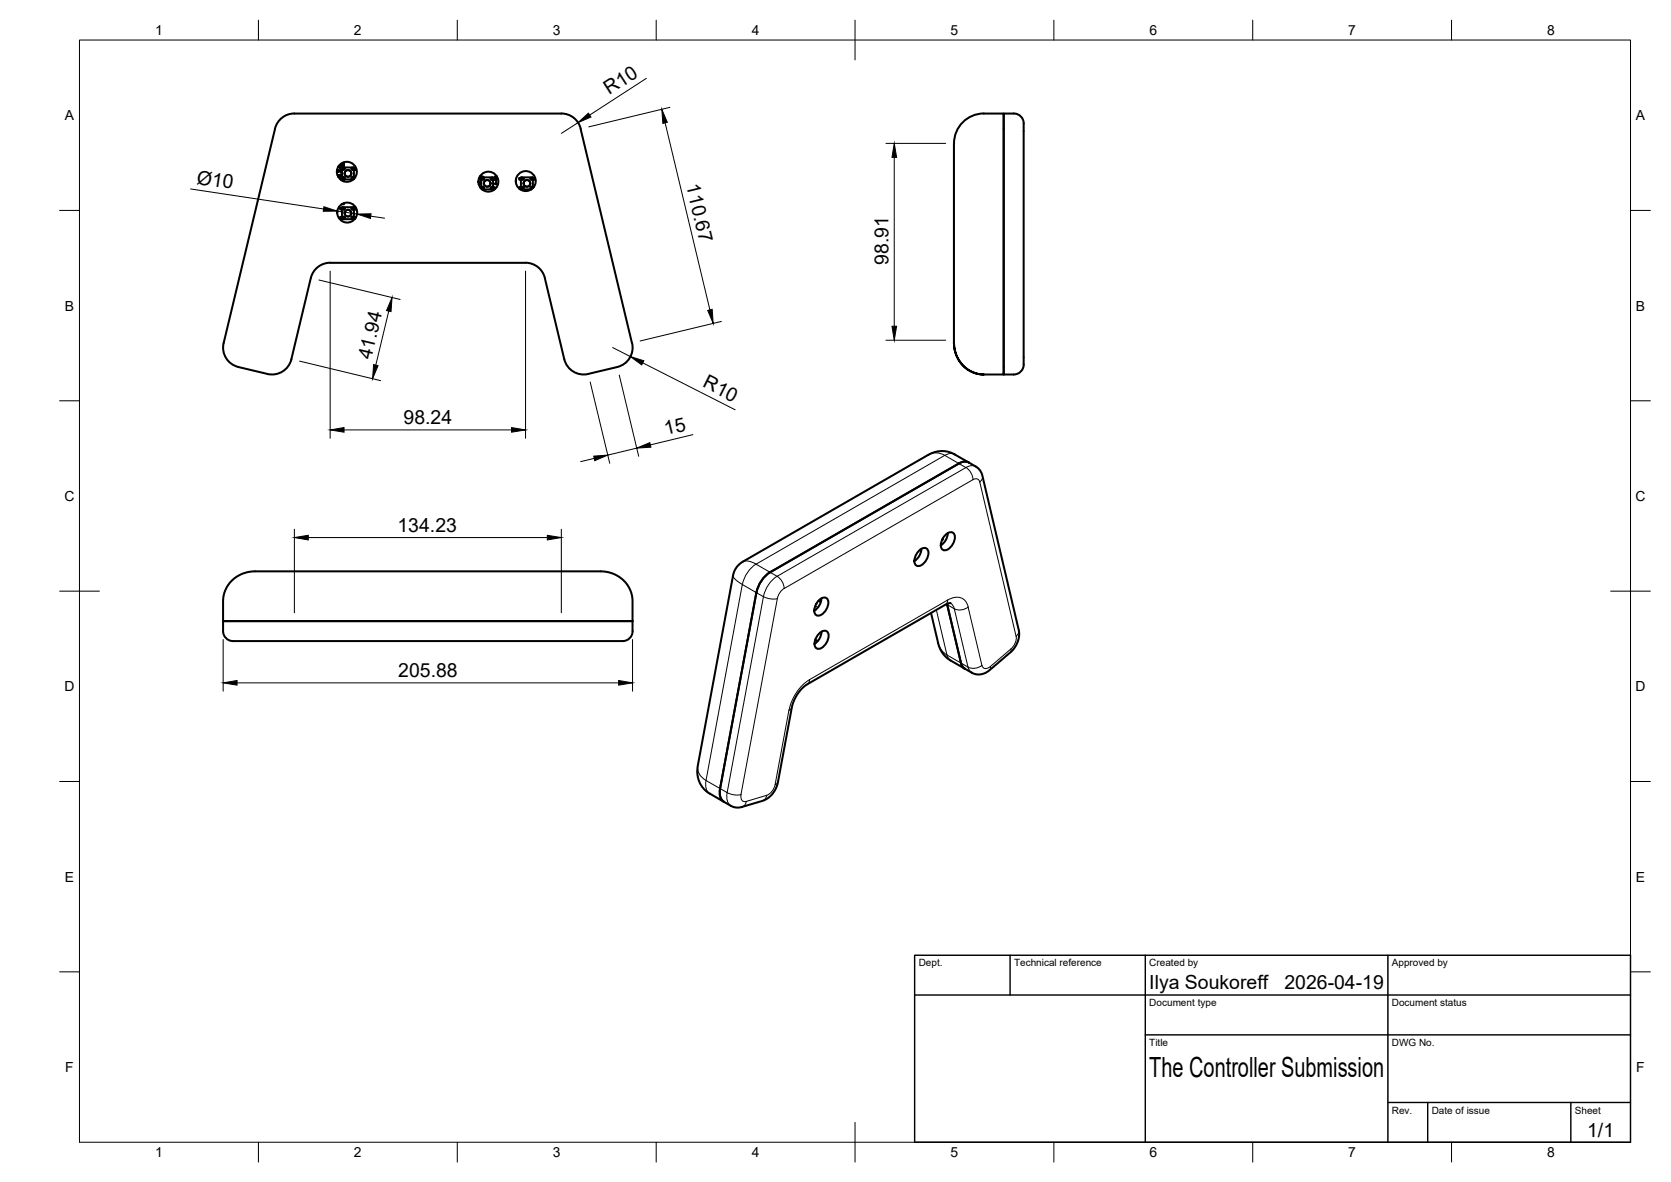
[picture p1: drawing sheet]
<svg xmlns="http://www.w3.org/2000/svg" width="420mm" height="297mm" viewBox="0 0 420 297" stroke-linecap="round" stroke-linejoin="round" font-family="sans-serif">
<!-- layer: Visible -->
<g fill="none" stroke="#000" stroke-width=".51">
<path d="M146 32.4l12.9 53.8a5 5 0 0 1-3.7 6l-7.3 1.8a5 5 0 0 1-6-3.7l-4.9-20.4M146 32.4a5 5 0 0 0-4.9-3.9h-67.1a5 5 0 0 0-4.8 3.9l-13 53.8a5 5 0 0 0 3.7 6l7.3 1.8M84.8 42.8l-.1 .3M84.8 42.7v.5h-.1M84.9 42.7l.1 .1 .3-.1-.1 .5zM85 44.3l-.1-.3 .2 .2 .2-.2-.1 .2 .1 .3-.2-.2-.1 .1M85 42.9h.2l-.1 .2zM85.1 41.9h-.1M85.3 41.6v.3l-.1-.2M85.6 42.3h.4l-.1 .3M85.6 52.3h.4l-.1 .3M85.6 42.6l-.1 .5 .5 .3"/>
<path d="M85.9 45.3l.2 .1M85.9 42.6h.1M85.9 44.6l.1 .3h-.4M85.9 44.6h.1M85.9 44.6h-.3v.3h.3M85.9 52.6h.1M85.9 54.6l.1 .3h-.4M85.9 54.6h.1M85.9 54.6h-.3v.3h.3M85.9 42.3h-.3v.3h.3M85.9 52.3h-.3v.3h.3M86 42.1v2.9"/>
<path d="M86 44l-.3 .2 .3 .2M86 42.7l-.3 .2 .3 .2M86 45l-.4 .1M86 43.7l-.5 .3 .2 .6M86 45l2.9 .1M86 52.1h3v3h-3zM86.1 42.1h2.8M86.1 42.1h-.1M86.2 45.1l.2 .4M86.4 40.8l.1 1.3M86.5 51.1v.2h-.6M86.5 45.1v.5"/>
<path d="M88.9 42.1h.1M89 42.3h.1M89 44.9h.1M89 44.6h.1M89 52.3h.1M89 54.9h.3h-.2M89 54.6h.1M89 54.9h.1M89 42.6h.4M89 52.6h.4M89 42.1v2.9M89 54.9h.3"/>
<path d="M89.1 42.3l-.1 .3M89.1 52.3l-.1 .3M89.1 42.3h.3v.3M89.1 52.3h.3v.3M89.1 54.6h.3v.2M89.1 44.6h.2M89.1 44.6v.2M89.1 54.6v.3M120.3 45.8h.7M120.4 46.3h.6M120.5 44.8h.1M120.6 44.8h.4l-.1 .3"/>
<path d="M120.7 47.1h.3M120.7 44.3l1 .3M120.9 45.1h.1M120.9 47.1v.2M120.9 44.8h-.3v.3h.3M124 44.8h.1M124 47.4h.4zM124 47.1h.1M124 44.6v2.9M124 44.6h-3v2.8M124 47.5l-2.8 .1M124 45.1h.4"/>
<path d="M124 47.4h.3M124.1 44.8l-.1 .3h.4M124.1 44.8h.3v.3M124.1 47.1h.3v.3M124.1 47.1v.3M124.7 44.4h-.3v.1h.3M124.7 46.1h-.3v.2h.3M124.7 44.3h.2M124.8 46.3h.4M124.8 44.3l-.1 2M129.8 45v1M130.6 44.8h.4l-.1 .3"/>
<path d="M130.9 45.1h.1M130.9 47.1l.1 .3h-.4M130.9 47.1h.1M130.9 47.1h-.3v.3h.3M130.9 44.8h-.3v.3h.3M133.7 47.5l-.4-.4 .3-.2 .4 .4v-2.7h-3v2.9l2.6 .1M134 44.8h.1M134 47.1h.2M134 45.1h.4M134.1 44.8l-.1 .3h.4M134.1 44.8h.3v.3M134.1 47.1h.1"/>
<path d="M78.1 69.9l-4.8 20.4M83 66h49.1M83 66a5 5 0 0 0-4.8 3.9M132.1 66a5 5 0 0 1 4.9 3.9M73.3 90.3a5 5 0 0 1-6.1 3.7M239.9 86.1v-50.1a7.5 7.5 0 0 1 7.5-7.5h5v65.6a4.9 4.9 0 0 0 4.1-.5 2.41 2.41 0 0 0 .9-2v-59.7a2.73 2.73 0 0 0-2.5-3.4h-2.5v65.6l-6.2-.1-1.5-.4-1.5-.8-1.5-1.4-1-1.5-.6-1.9-.2-1.9 .1 1.5 .5 1.7 .7 1.3 .9 1.2 1.1 1 1.5 .8 1.5 .4 1.2 .1M241.1 116.5l-47.5 27.3M243.6 116.2a2.41 2.41 0 0 0-2.5 .3M231.2 138.3a1.26 1.26 0 0 1 1.7-.5 1.26 1.26 0 0 1 .5 1.7 3.3 3.3 0 0 1-2.6 2.8 1.57 1.57 0 0 1-.7-2.5zM231.7 137.9a3.9 3.9 0 0 1-1.8 3.1M237.1 135.3l-.2 .4M237.1 135.4v.1"/>
<path d="M237.1 135.5l-.2 .1M237.9 134.3a1.26 1.26 0 0 1 1.7-.5 1.26 1.26 0 0 1 .4 1.8 3.3 3.3 0 0 1-2.6 2.7 1.57 1.57 0 0 1-.6-2.4zM238.3 134a3.9 3.9 0 0 1-1.8 3M56.1 156.1v-5.9l.3-1.2 .6-1.4 1-1.4 1.8-1.4 1.7-.8 2.3-.4 88.5 .1 1.6 .4 1.9 .9 1.3 1.2 1.1 1.4 .5 1.4 .3 1.2v5.9M56.1 156.1h102.9M56.1 156.1a4.9 4.9 0 0 0 .5 4.1 2.51 2.51 0 0 0 2.1 .9h97.8M159 156.1a4.8 4.8 0 0 1-.5 4.1 2.5 2.5 0 0 1-1.9 .9M190.2 148.9l-9.1 49.3a3 3 0 0 0 .9 3.3M193.6 143.8a7.9 7.9 0 0 0-3.4 5.1M204.8 153.1l.2 .2M205.2 151.9h.1M205.3 151.8h.1"/>
<path d="M205.3 151.8h-.1M205.8 151l.6 .3M206 150.7a1.26 1.26 0 0 1 1.8-.4 1.26 1.26 0 0 1 .4 1.7 3.3 3.3 0 0 1-2.6 2.7 1.57 1.57 0 0 1-.6-2.4zM206.1 159.1a1.26 1.26 0 0 1 1.7-.5 1.26 1.26 0 0 1 .5 1.7 3.3 3.3 0 0 1-2.6 2.8 1.57 1.57 0 0 1-.7-2.5zM206.5 150.4a3.9 3.9 0 0 1-1.7 3.1M206.6 158.7a3.9 3.9 0 0 1-1.8 3.1M238.1 151.7l3.5 14.9 .3 .7 .7 .7M239 151.6l-1.3 .3-34.8 20.1-1.5 1.2-1.4 2-.9 2.6-3.6 19.4-1 1.9-1.4 1.5-1.4 .7-5.2 1.5-1.7 .1-1-.4-5.7-3.3-1.5-1.4-.6-1-.5-1.4-.2-1.3 .1-1.6 8.9-48 1-2 1.5-1.3 46.6-26.9 1.9-.8 1.9-.1 2.4 .6 5.8 3.2 .9 .9 .6 1.1 9.3 39.2v1.5l-.2 1.1-.6 1.3-.8 1.1-6 5.2-1.9 .8h-1.5l-6.4-3.6-1.7-1.5-1.2-2.4-1.8-7.8M205 160.7l.6 .4"/>
<circle cx="85.9" cy="41.6" r=".2"/>
<circle cx="85.9" cy="41.6" r=".46"/>
<circle cx="86.3" cy="54.7" r=".31"/>
<circle cx="86.3" cy="52.4" r=".31"/>
<circle cx="86.3" cy="44.7" r=".31"/>
<circle cx="86.3" cy="42.4" r=".31"/>
<circle cx="87.2" cy="43.2" r="2.51"/>
<circle cx="87.3" cy="53.4" r="2.51"/>
<circle cx="87.5" cy="53.6" r=".84"/>
<circle cx="87.5" cy="43.6" r=".84"/>
<circle cx="88.6" cy="42.4" r=".31"/>
<circle cx="88.6" cy="44.7" r=".31"/>
<circle cx="88.6" cy="52.4" r=".31"/>
<circle cx="88.6" cy="54.7" r=".31"/>
<circle cx="121.3" cy="44.9" r=".31"/>
<circle cx="121.4" cy="47.2" r=".31"/>
<circle cx="122.5" cy="46.1" r=".84"/>
<circle cx="122.8" cy="45.7" r="2.51"/>
<circle cx="123.6" cy="44.9" r=".31"/>
<circle cx="123.6" cy="47.2" r=".31"/>
<circle cx="131.3" cy="44.9" r=".31"/>
<circle cx="131.3" cy="47.2" r=".31"/>
<circle cx="132.2" cy="45.5" r="2.51"/>
<circle cx="132.5" cy="46.1" r=".84"/>
<circle cx="133.6" cy="44.9" r=".31"/>
</g>
<!-- layer: Visible Narrow -->
<g fill="none" stroke="#000" stroke-width=".25">
<path d="M233.4 114.3a4 4 0 0 1 4.2 .1M237.6 114.4l-47.5 27.4M237.6 114.4l5.3 3.1M240.1 114.2a2.41 2.41 0 0 0-2.5 .2M242.9 117.5l-47.5 27.3-5.3-3M242.9 117.5a3.9 3.9 0 0 1 1.8 3M245.4 117.2a2.41 2.41 0 0 0-2.5 .3M247 119.5v.7l-.6 .9M236.6 136.3l.2 .6M237 135.3l-.1 .3M244.6 120.6l-47.4 27.3a3.9 3.9 0 0 0-1.8-3.1M244.6 120.5a1.06 1.06 0 0 1 1.8 .6"/>
<path d="M246.4 121.1l9.1 38.8M186.6 146.9l5.4 3.1-9.2 49.2-5.3-3.1zM186.8 141.2a3.6 3.6 0 0 1 3.3 .6M190.1 141.8a7.9 7.9 0 0 0-3.4 5.1l-1.4-.9a1.89 1.89 0 0 1-1-1.4M195.4 144.8a7.9 7.9 0 0 0-3.4 5.1l1.7 .6 1.8-.1 .6-1.5 1.1-1M195.5 150.5l-9.2 49.2M204.7 153.4h.1M205 152.3l.7 .3M205.7 151.1l.6 .3M235.4 153.3l2.7 11.3M238 151.8l1.9 1.2M238.3 150.8l-34.8 20"/>
<path d="M238.3 150.8l-.2 .7-.3 .4M238.3 150.8a3.1 3.1 0 0 1 5.1 1.7M239 151.6l.5 .4 .4 1M239.9 153l3.5 14.6M243.4 152.5l3.5 14.7M243.4 152.5a3.3 3.3 0 0 1-3.5 .5M256.2 158.3v.6l-.7 1a3.7 3.7 0 0 1-1.3 3.2l-.1 .9M198.4 178.5l-3.5 18.6M199.1 177.9l-.7 .6M203.5 170.8l-.1 .7-.4 .4M203.6 170.8a11.9 11.9 0 0 0-5.2 7.7M235.9 161.6l.8 1.7 1.4 1.3"/>
<path d="M238.1 164.6l.5 1 .4 .4M238.1 164.6l5.3 3M243.4 167.7l.5 .9 .5 .5M246.9 167.2a1.17 1.17 0 0 0 1 .9 1.17 1.17 0 0 0 1.1-.6l-.1 .9M246.9 167.2a3.3 3.3 0 0 1-3.5 .4M254.2 163.1l-5.2 4.4M175.5 192.4a3.5 3.5 0 0 0 2 3.7M177.5 196.1a3 3 0 0 0 1 3.3M186.3 199.7a1.18 1.18 0 0 0 .1 1.3 1.18 1.18 0 0 0 1.2 .4M186.3 199.7l-1.7 .1-1.8-.6a3 3 0 0 0 1 3.3M192.8 199.9l-5.2 1.5M192.8 199.9l-.3 .7-.8 .6"/>
<path d="M194.9 197.1a3.7 3.7 0 0 1-2.1 2.8M195.6 196.6l-.7 .5M187.6 201.4l-.2 .8-.8 .6"/>
</g>
<!-- layer: BORDER -->
<g fill="none" stroke="#000" stroke-width=".25">
<path d="M20 10.1h390v276.9h-390zM65 5.1v5M115 5.1v5M165 5.1v5M215 5.1v10M265 5.1v5M315 5.1v5M365 5.1v5M15 52.9h5M410 52.9h5M15 100.7h5M410 100.7h5"/>
<path d="M15 148.6h10M405 148.6h10M15 196.4h5M410 196.4h5M15 244.2h5M410 244.2h5M65 287v5M115 287v5M165 287v5M215 282.1v9.9M265 287v5M315 287v5"/>
<path d="M365 287v5"/>
</g>
<!-- layer: TITLEBLOCK -->
<path d="M230 240.1h180v46.9h-180zM230 250h180M254 240.1v9.9M288 240.1v46.9M349 240.1v46.9M288 260.1h122M349 277.1h61M359 277.1v9.9M395 277.1v9.9" fill="none" stroke="#000" stroke-width=".36"/>
<!-- layer: FD_Dimensions -->
<g fill="none" stroke="#000" stroke-width=".25">
<path d="M162.5 19.7l-14.2 9.2M145.3 30.8l-4.2 2.7M167.2 30.9l11.3 47M168.4 27l-20.4 4.9M222.8 36h15M224.9 39.5v42.5M47.9 47.5l33.5 5M84.8 53.1l5 .7M93.2 54.3l3.5 .5M80.2 70.4l20.4 4.9M83 68.1v42M97.7 78.2l-3.2 13.6"/>
<path d="M132.1 68.1v42M75.3 90.7l20.4 5M148.4 96l4.9 20.4M154.1 87.3l4.4 2.3M155.7 94.2l4.9 20.5M161.6 91.2l23.2 11.8M181.4 80.8l-20.4 4.9M222.8 85.5h15M86.5 108h42.1M149.4 115.2l-3.4 .8M160.1 112.6l-7.3 1.8M174.2 109.2l-10.7 2.6"/>
<path d="M74 133v21M77.5 135.1h60.1M141.1 133v21M56.1 160.7v13M59.6 171.6h96M159 160.7v13"/>
</g>
<g fill="#000" stroke="#000" stroke-width=".25">
<path d="M145.3 30.8l2.7-2.4 .6 1zM166.4 27.5l1.4 3.2-1.1 .3zM224.9 36l.5 3.5h-1.1zM81.4 52l3.4 1.1h-3.5zM89.8 53.8l3.5-.1-.2 1.2zM98.6 74.8l-.3 3.5-1.1-.3zM177.9 78l1.2-.3 .2 3.6zM93.9 91.6l1.2 .3-1.4 3.3zM158.5 89.6l3.4 1.1-.5 1zM224.3 82h1.1l-.5 3.5zM83 108l3.5-.6v1.2zM128.6 107.4l3.5 .6-3.5 .6z"/>
<path d="M149.3 114.6l3.5-.2-3.3 1.4zM160.1 112.6l3.3-1.4 .3 1.2zM74 135.1l3.5-.6v1.2zM137.6 134.5l3.5 .6-3.5 .6zM56.1 171.6l3.5-.6v1.2zM155.6 171l3.4 .6-3.4 .6z"/>
</g>
<text font-size="7" x="289" y="270.6">The Controller Submission</text>
<g font-size="4.9">
<text x="153.2" y="24" transform="rotate(-33 153.2 24)">R10</text>
<text x="49.3" y="46.1" transform="rotate(9 49.3 46.1)">Ø10</text>
<text x="172.5" y="46.6" transform="rotate(76 172.5 46.6)">110.67</text>
<text x="223.4" y="66.5" transform="rotate(-90 223.4 66.5)">98.91</text>
<text x="93.3" y="90.5" transform="rotate(-76 93.3 90.5)">41.94</text>
<text x="176.5" y="97.1" transform="rotate(27 176.5 97.1)">R10</text>
<text x="101.5" y="106.6">98.24</text>
<text x="167.4" y="109.4" transform="rotate(-14 167.4 109.4)">15</text>
<text x="99.9" y="133.6">134.23</text>
<text x="100.1" y="170.1">205.88</text>
<text x="289" y="248.5">Ilya Soukoreff</text>
<text x="323" y="248.5">2026-04-19</text>
<text x="399.1" y="285.7">1/1</text>
</g>
<g font-size="3.5">
<text x="39" y="8.8">1</text>
<text x="89" y="8.8">2</text>
<text x="139" y="8.8">3</text>
<text x="189" y="8.8">4</text>
<text x="239" y="8.8">5</text>
<text x="289" y="8.8">6</text>
<text x="339" y="8.8">7</text>
<text x="389" y="8.8">8</text>
<text x="16.3" y="30.2">A</text>
<text x="411.3" y="30.2">A</text>
<text x="16.3" y="78">B</text>
<text x="411.3" y="78">B</text>
<text x="16.2" y="125.9">C</text>
<text x="411.2" y="125.9">C</text>
<text x="16.2" y="173.7">D</text>
<text x="411.2" y="173.7">D</text>
<text x="16.3" y="221.6">E</text>
<text x="411.3" y="221.6">E</text>
<text x="16.4" y="269.4">F</text>
<text x="411.4" y="269.4">F</text>
<text x="39" y="290.8">1</text>
<text x="89" y="290.8">2</text>
<text x="139" y="290.8">3</text>
<text x="189" y="290.8">4</text>
<text x="239" y="290.8">5</text>
<text x="289" y="290.8">6</text>
<text x="339" y="290.8">7</text>
<text x="389" y="290.8">8</text>
</g>
<g font-size="2.5">
<text x="231" y="242.9">Dept.</text>
<text x="255" y="242.9">Technical reference</text>
<text x="289" y="242.9">Created by</text>
<text x="350" y="242.9">Approved by</text>
<text x="289" y="252.8">Document type</text>
<text x="350" y="252.8">Document status</text>
<text x="289" y="262.9">Title</text>
<text x="350" y="262.9">DWG No.</text>
<text x="350" y="279.9">Rev.</text>
<text x="360" y="279.9">Date of issue</text>
<text x="396" y="279.9">Sheet</text>
</g>
</svg>
